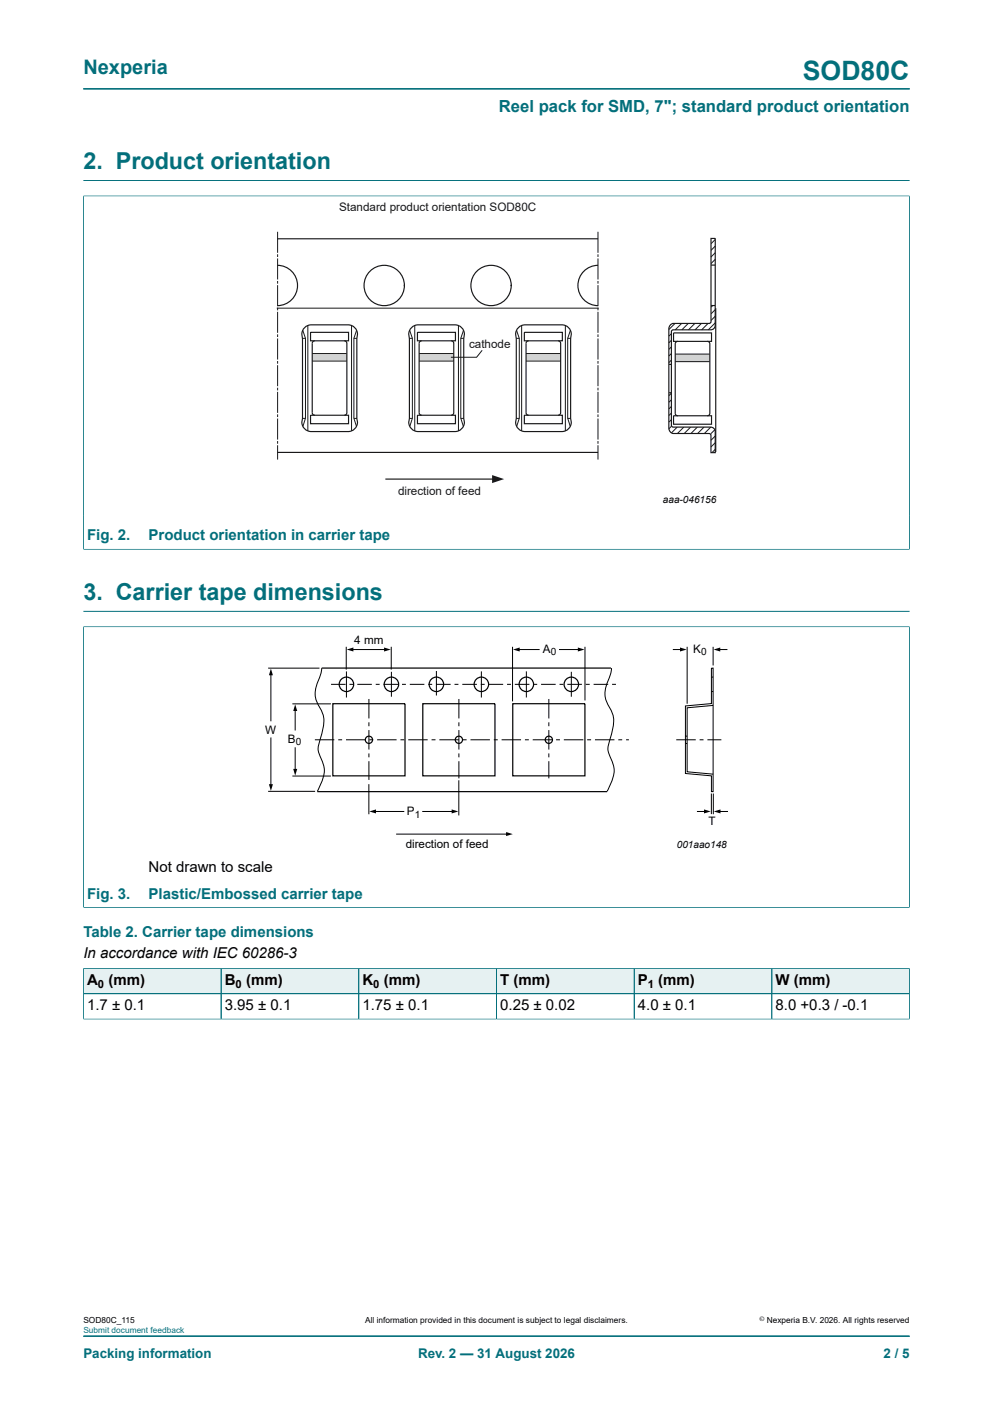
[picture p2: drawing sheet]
<svg xmlns="http://www.w3.org/2000/svg" width="210mm" height="297mm" viewBox="0 0 210 297" stroke-linecap="round" stroke-linejoin="round" font-family="sans-serif">
<path d="M17.6 18.8h174.8M17.6 38.2h174.8M17.6 41.5h174.8M17.6 41.4v67.7M192.4 41.4v67.7" fill="none" stroke="#036f7b" stroke-width=".21"/>
<path d="M58.6 50.5h67.9M150.4 50.4h.9v18.4a.94 .94 0 0 1-1 1h-7.9l-.4 .4v20l.4 .2h7.9a.96 .96 0 0 1 1 .9v4.5h-.9v-3.7l-.2-.3-7.8-.1a1.09 1.09 0 0 1-1-1.1v-21.1a1.13 1.13 0 0 1 1-1.1h7.6l.3-.2zM150.4 56.1h.8M141.5 77.1h.5M150.4 64.6h.8M151.4 65.2v30.4M58.6 95.7h67.9M141.5 83.1h.5M81.5 101.3h22.9" fill="none" stroke="#191819" stroke-width=".25"/>
<path d="M104.1 100.5l2.5 .8-2.5 .9z" fill="#191819"/>
<g fill="none" stroke="#191819" stroke-width=".25">
<path d="M58.7 56.1a4.3 4.3 0 0 1 4.2 4.3 4.3 4.3 0 0 1-4.2 4.3M126.5 56.1a4.3 4.3 0 0 0-4.3 4.3 4.3 4.3 0 0 0 4.3 4.3"/>
<circle cx="81.3" cy="60.4" r="4.3"/>
<circle cx="103.9" cy="60.4" r="4.3"/>
</g>
<g fill="none" stroke="#191819" stroke-width=".21">
<path d="M58.7 49.1v4.3M58.7 53.9v.4M58.7 54.8v4.2M58.7 59.5v.4M126.5 49.1v4.3M126.5 53.9v.4M126.5 54.8v4.2M126.5 59.5v.4M151.3 50.7l-.9 .9M151.3 52.1l-.9 .9M151.3 53.5l-1 .9M151.3 54.9l-.9 .9"/>
<path d="M58.6 65.2h67.9v.3M58.7 60.4v4.3M58.7 65.2v.3M58.7 66.1v4.2M58.7 70.8v.4M58.7 71.7v4.2M58.7 76.5v.3M58.7 77.4v4.2M126.5 60.4v4.3M126.5 66.1v4.2M126.5 70.8v.4M126.5 71.7v4.2"/>
<path d="M126.5 76.5v.3M126.5 77.4v4.2M148.3 68.4l-1.3 1.4M149.7 68.4l-1.3 1.4M150.7 64.6l-.3 .4M151.3 68.3l-1.5 1.5M151.3 66.9l-.9 .9M151.3 65.5l-.9 .9M58.7 82.1v.4M58.7 83v4.2M58.7 87.8v.3M58.7 88.6v4.3"/>
<path d="M58.7 93.4v.4M58.7 94.3v2.8M126.5 82.1v.4M126.5 83v4.2M126.5 87.8v.3M126.5 88.6v4.3M126.5 93.4v.4M126.5 94.3v2.8"/>
</g>
<path d="M142.8 74.9h7.3v1.6h-7.3z" fill="#d2d3d2"/>
<path d="M142.4 70.4h8.1v1.8h-8.1zM143.3 72.2l-.2 .1-.3 .4v14.7l.3 .5 .2 .1M149.6 72.2l.4 .3 .1 .2v14.7l-.1 .3-.4 .3M142.4 88h8.1v1.7h-8.1z" fill="none" stroke="#191819" stroke-width=".25"/>
<g fill="none" stroke="#191819" stroke-width=".21">
<path d="M142 73.4l-.5 .5M142 72l-.6 .5M142 70.6l-.5 .5M142 74.8l-.5 .5M142 76.2l-.5 .5M142.7 68.4l-1.2 1.3M142.8 74.9h7.3M142.8 76.5h7.3M144.1 68.4l-1.3 1.4M145.5 68.4l-1.3 1.4M147 68.4l-1.4 1.4M142 83.2l-.5 .5"/>
<path d="M142 84.6l-.5 .5M142 86l-.5 .5M142 87.4l-.5 .5M142 88.8l-.5 .5M142 90.2l-.5 .5M143.2 90.4l-1.2 1.2M144.6 90.4l-1.4 1.3M146.1 90.4l-1.4 1.3M147.5 90.4l-1.4 1.3M148.9 90.4l-1.4 1.3M150.3 90.4l-1.3 1.3M151.2 90.9l-.9 .8"/>
<path d="M151.3 92.2l-.9 .9M151.3 93.7l-.9 .8M151.3 95.1l-.7 .7"/>
</g>
<path d="M111.2 74.8h7.4v1.6h-7.4z" fill="#d2d3d2"/>
<path d="M109.6 69.3l.9-.5 .5-.1h7.8a2.05 2.05 0 0 1 1.9 2.9v16.9a2 2 0 0 1-1.9 2.8h-7.8a2 2 0 0 1-1.8-2.8v-16.8a2.21 2.21 0 0 1 .4-2.4zM110.9 70.3h8v1.8h-8zM111.8 72.1l-.3 .1-.3 .4v14.7l.1 .3 .5 .2M118 72.1l.3 .1 .3 .4v14.7l-.3 .5h-.3M110.9 87.8h8v1.8h-8z" fill="none" stroke="#191819" stroke-width=".25"/>
<path d="M109.2 71.6h.6M109.2 69.9l.6 1.7v16.9l-.5 1.7M110.3 68.8v22.4M111.2 74.8h7.3M111.2 76.4h7.3M119.6 68.8v22.4M120.1 71.6h.6M120.6 69.9l-.5 1.7v16.9l.5 1.7M109.2 88.5h.6M120.1 88.5h.6" fill="none" stroke="#191819" stroke-width=".21"/>
<path d="M88.6 74.8h7.4v1.6h-7.4z" fill="#d2d3d2"/>
<path d="M87 69.3l.9-.5 .5-.1h7.8a2.05 2.05 0 0 1 1.9 2.9v16.9a2 2 0 0 1-1.9 2.8h-7.8a2 2 0 0 1-1.8-2.8v-16.8a2.21 2.21 0 0 1 .4-2.4zM88.3 70.3h8v1.8h-8zM89.2 72.1l-.3 .1-.3 .4v14.7l.1 .3 .5 .2M95.4 72.1l.3 .1 .3 .4v14.7l-.1 .3-.5 .2M88.3 87.8h8v1.8h-8z" fill="none" stroke="#191819" stroke-width=".25"/>
<path d="M86.6 71.6h.6M86.6 69.9l.6 1.7v16.9l-.5 1.7M87.7 68.8v22.4M88.6 74.8h7.3M88.6 76.4h7.3M97 68.8v22.4M97.4 71.6h.7M98 69.9l-.6 1.7v16.9l.6 1.7M86.6 88.5h.6M97.4 88.5h.7" fill="none" stroke="#191819" stroke-width=".21"/>
<path d="M66 74.8h7.4v1.6h-7.4z" fill="#d2d3d2"/>
<path d="M64.4 69.3l.9-.5 .5-.1h7.8a2.05 2.05 0 0 1 1.9 2.9v16.9a2 2 0 0 1-1.9 2.8h-7.8a2 2 0 0 1-1.8-2.8v-16.8a2.21 2.21 0 0 1 .4-2.4zM65.7 70.3h8v1.8h-8zM66.6 72.1l-.3 .1-.3 .4v14.7l.3 .5h.3M72.8 72.1l.3 .1 .3 .4v14.7l-.1 .3-.5 .2M65.7 87.8h8v1.8h-8z" fill="none" stroke="#191819" stroke-width=".25"/>
<path d="M64 71.6h.6M64 69.9l.6 1.7v16.9l-.5 1.7M65.1 68.8v22.4M66 74.8h7.3M66 76.4h7.3M74.3 68.8v22.4M74.8 71.6h.7M75.4 69.9l-.6 1.7v16.9l.6 1.7M102 74.1l-1.2 1.5h-5.4M64 88.5h.6M74.8 88.5h.7" fill="none" stroke="#191819" stroke-width=".21"/>
<path d="M17.6 41.5v74.8M17.7 41.5h174.6M192.4 41.5v74.8M17.6 116.2h174.8M17.6 132.6h174.8M17.6 132.5v59.5M17.6 129.3h174.8M192.4 132.5v59.5M17.6 191.9h174.8" fill="none" stroke="#036f7b" stroke-width=".21"/>
<g fill="none" stroke="#000" stroke-width=".21">
<path d="M73.2 136.8v4.8M74.5 137.4h7.1M82.7 136.8v4.8M108.4 136.8v11.6M109.6 137.4h4.4M118.3 137.4h4.4M123.7 136.8v11.4M142.4 137.4h1.7M145.3 136.8v12.1M150.8 136.8v4M152 137.4h1.7M56.7 141.3h10.9"/>
<path d="M57.3 142.6v9.9M57.3 156.1v10.1M61.8 148.9h8.2M62.4 150.1v4.3M62.4 158.2v4.7M66.6 156.5h4.1M68 141.3l-.4 2a6 6 0 0 0 .4 7 6.3 6.3 0 0 1 .1 4.9l-.3 .8a4.7 4.7 0 0 0 .3 4.9 5.4 5.4 0 0 1-.4 5.3l-.6 1.2M70 144.8h3.1M71.5 156.5h.9M73.2 156.5h4.1M73.3 142v5.5M73.9 144.8h.8"/>
<path d="M75.6 144.8h3M78 147.9v4.1M78 152.8v.8M78 154.4v4.2M78 159.4v.8M78.1 156.5h.8M79.5 144.8h.8M79.8 156.5h4.1M81.1 144.8h3.1M82.8 142.1v5.3M84.7 156.5h.8M85 144.8h.8"/>
<path d="M86.3 156.5h4.1M86.7 144.8h3M90.6 144.8h.8M91.3 156.5h.8M92.2 144.8h3.1M92.3 141.9v5.2M92.9 156.5h4.1M96.1 144.8h.8M97 147.9v4.1M97 152.8v.8M97 154.4v4.2M97 159.4v.8"/>
<path d="M97.8 144.8h3.1M97.9 156.5h.8M99.5 156.5h4.1M101.7 144.8h.8M101.8 142v5.5M103.3 144.8h3.1M104.4 156.5h.9M106.1 156.5h4.1M107.2 144.8h.9M108.9 144.8h3.1M111 156.5h.8M111.3 142v5.5"/>
<path d="M112.7 156.5h4.1M112.8 144.8h.8M114.4 144.8h3.1M116.1 147.9v4.1M116.1 152.8v.8M116.1 154.4v4.2M116.1 159.4v.8M117.6 156.5h.8M118.3 144.8h.9M119.2 156.5h4.2M120 144.8h3.1M120.8 142.1v5.3"/>
<path d="M123.9 144.8h.8M124.2 156.5h.8M125.5 144.8h3.1M125.8 156.5h4.1M129.3 141.3l-.4 2a6 6 0 0 0 .3 7 6.3 6.3 0 0 1 .2 4.9l-.3 .8a4.7 4.7 0 0 0 .3 4.9 5.4 5.4 0 0 1-.4 5.3l-.6 1.2M129.4 144.8h.9M130.8 156.5h.8M132.4 156.5h.6M143 156.5h4.1M145 155.7h.3M145 157.3h.3M148 156.5h.8"/>
<path d="M149.6 156.5h3M150.4 141.3h.4v26.2h-.3v-3.4l-5.5-.5v-14.3l5.4-.5zM150.4 143.2h.4M150.4 146.3h.4M150.8 149.2l-5.5 .5v13.6l5.5 .5M56.7 167.4h9.9M61.8 164.2h8.2M78 165.9v6.3M78 161v4M79.2 171.7h6.2M83.9 176.4h23.4M89.4 171.7h6.4"/>
<path d="M97 165.1v7.4M97 161v3.6M116.1 161v3.6M147.5 171.7h1.7M150.4 167.9v4.3M150.9 167.9v4.3M152.1 171.7h1.8"/>
</g>
<g fill="none" stroke="#000" stroke-width=".25">
<path d="M68 141.3h61.2M70.4 148.9h15.3v15.2h-15.3zM89.4 148.9h15.3v15.2h-15.3zM108.4 148.9h15.3v15.2h-15.3zM67.1 167.5h61.3"/>
<circle cx="73.3" cy="144.8" r="1.53"/>
<circle cx="78" cy="156.5" r=".77"/>
<circle cx="82.8" cy="144.8" r="1.53"/>
<circle cx="92.3" cy="144.8" r="1.53"/>
<circle cx="97" cy="156.5" r=".77"/>
<circle cx="101.8" cy="144.8" r="1.53"/>
<circle cx="111.3" cy="144.8" r="1.53"/>
<circle cx="116.1" cy="156.5" r=".77"/>
<circle cx="120.8" cy="144.8" r="1.53"/>
</g>
<g fill="#000">
<path d="M73.3 137.4l1.4-.4v.8zM81.2 137l1.4 .4-1.4 .4zM108.5 137.4l1.4-.4v.8zM122.2 137l1.4 .4-1.4 .4zM143.8 137l1.4 .4-1.4 .4zM150.9 137.4l1.4-.4v.8zM57.3 141.4l.4 1.4h-.8zM62.4 149l.5 1.4h-.9zM56.9 165.9h.8l-.4 1.4zM62 162.7h.9l-.5 1.4zM78.1 171.7l1.4-.5v.9zM95.5 171.2l1.4 .5-1.4 .4z"/>
<path d="M107 176l1.4 .4-1.4 .5zM148.9 171.2l1.4 .5-1.4 .4zM151 171.7l1.4-.5v.9z"/>
</g>
<path d="M17.7 204.9h29v5.2h-29z" fill="#e6f1f2"/>
<path d="M17.6 204.8v5.4h29.2v-5.4h-29.2" fill="none" stroke="#036f7b" stroke-width=".21"/>
<path d="M46.8 204.9h29v5.2h-29z" fill="#e6f1f2"/>
<path d="M46.8 204.8h29.1v5.4h-29.1z" fill="none" stroke="#036f7b" stroke-width=".21"/>
<path d="M75.9 204.9h29v5.2h-29z" fill="#e6f1f2"/>
<path d="M75.9 204.8h29.1v5.4h-29.1z" fill="none" stroke="#036f7b" stroke-width=".21"/>
<path d="M105.1 204.9h28.9v5.2h-28.9z" fill="#e6f1f2"/>
<path d="M105 204.8h29.1v5.4h-29.1z" fill="none" stroke="#036f7b" stroke-width=".21"/>
<path d="M134.2 204.9h29v5.2h-29z" fill="#e6f1f2"/>
<path d="M134.1 204.8h29.1v5.4h-29.1z" fill="none" stroke="#036f7b" stroke-width=".21"/>
<path d="M163.3 204.9h29v5.2h-29z" fill="#e6f1f2"/>
<path d="M17.6 215.6h174.8M17.6 210.2h174.8M17.6 204.9v10.7M17.7 204.8h174.7M46.8 204.9v10.7M75.9 204.9v10.7M105 204.9v10.7M134.1 204.9v10.7M163.2 204.8v10.8M192.4 204.8v10.8M17.6 282.6h174.8" fill="none" stroke="#036f7b" stroke-width=".21"/>
<text font-size="5.6" fill="#036f7b" x="169.8" y="16.8">SOD80C</text>
<g font-size="4.9" fill="#036f7b">
<text x="17.6" y="35.9">2. Product orientation</text>
<text x="17.6" y="127">3. Carrier tape dimensions</text>
</g>
<text font-size="4.2" fill="#036f7b" x="17.6" y="15.6">Nexperia</text>
<text font-size="3.5" fill="#036f7b" x="105.5" y="23.7">Reel pack for SMD, 7&quot;; standard product orientation</text>
<g font-size="3.2" fill="#036f7b">
<text x="18.4" y="114.3">Fig. 2.</text>
<text x="31.4" y="114.3">Product orientation in carrier tape</text>
<text x="18.4" y="190.1">Fig. 3.</text>
<text x="31.4" y="190.1">Plastic/Embossed carrier tape</text>
<text x="17.6" y="198.2">Table 2. Carrier tape dimensions</text>
</g>
<g font-size="3.2">
<text x="31.4" y="184.5">Not drawn to scale</text>
<text x="17.6" y="202.7">In accordance with IEC 60286-3</text>
<text x="18.4" y="208.3">A (mm)</text>
<text x="47.5" y="208.3">B (mm)</text>
<text x="76.7" y="208.3">K (mm)</text>
<text x="105.8" y="208.3">T (mm)</text>
<text x="134.9" y="208.3">P (mm)</text>
<text x="164" y="208.3">W (mm)</text>
<text x="18.4" y="213.7">1.7 ± 0.1</text>
<text x="47.5" y="213.7">3.95 ± 0.1</text>
<text x="76.7" y="213.7">1.75 ± 0.1</text>
<text x="105.8" y="213.7">0.25 ± 0.02</text>
<text x="134.9" y="213.7">4.0 ± 0.1</text>
<text x="164" y="213.7">8.0 +0.3 / -0.1</text>
</g>
<g font-size="2.8" fill="#036f7b">
<text x="17.6" y="287.2">Packing information</text>
<text x="88.4" y="287.2">Rev. 2 — 31 August 2026</text>
<text x="186.9" y="287.2">2 / 5</text>
</g>
<g font-size="2.5" fill="#191819">
<text x="71.7" y="44.7">Standard product orientation SOD80C</text>
<text x="99.2" y="73.6">cathode</text>
<text x="84.2" y="104.7">direction of feed</text>
</g>
<g font-size="2.5">
<text x="74.9" y="136.2">4 mm</text>
<text x="114.8" y="138.1">A</text>
<text x="146.6" y="138.1">K</text>
<text x="56.1" y="155.2">W</text>
<text x="60.9" y="157.1">B</text>
<text x="86" y="172.4">P</text>
<text x="85.8" y="179.4">direction of feed</text>
<text x="149.9" y="174.5">T</text>
</g>
<g font-size="2.4">
<text x="20.7" y="209">0</text>
<text x="49.8" y="209">0</text>
<text x="78.9" y="209">0</text>
<text x="137" y="209">1</text>
</g>
<g font-size="2.1">
<text x="140.2" y="106.5">aaa-046156</text>
<text x="116.5" y="138.7">0</text>
<text x="148.3" y="138.7">0</text>
<text x="62.6" y="157.6">0</text>
<text x="87.7" y="172.9">1</text>
<text x="143.1" y="179.4">001aao148</text>
</g>
<g font-size="1.8">
<text x="17.6" y="279.9">SOD80C_115</text>
<text x="77.2" y="279.9">All information provided in this document is subject to legal disclaimers.</text>
<text x="162.2" y="279.9">Nexperia B.V. 2026. All rights reserved</text>
</g>
<text font-size="1.8" fill="#00f" x="17.6" y="282">Submit document feedback</text>
<text font-size="1.4" x="160.6" y="279.4">©</text>
</svg>
